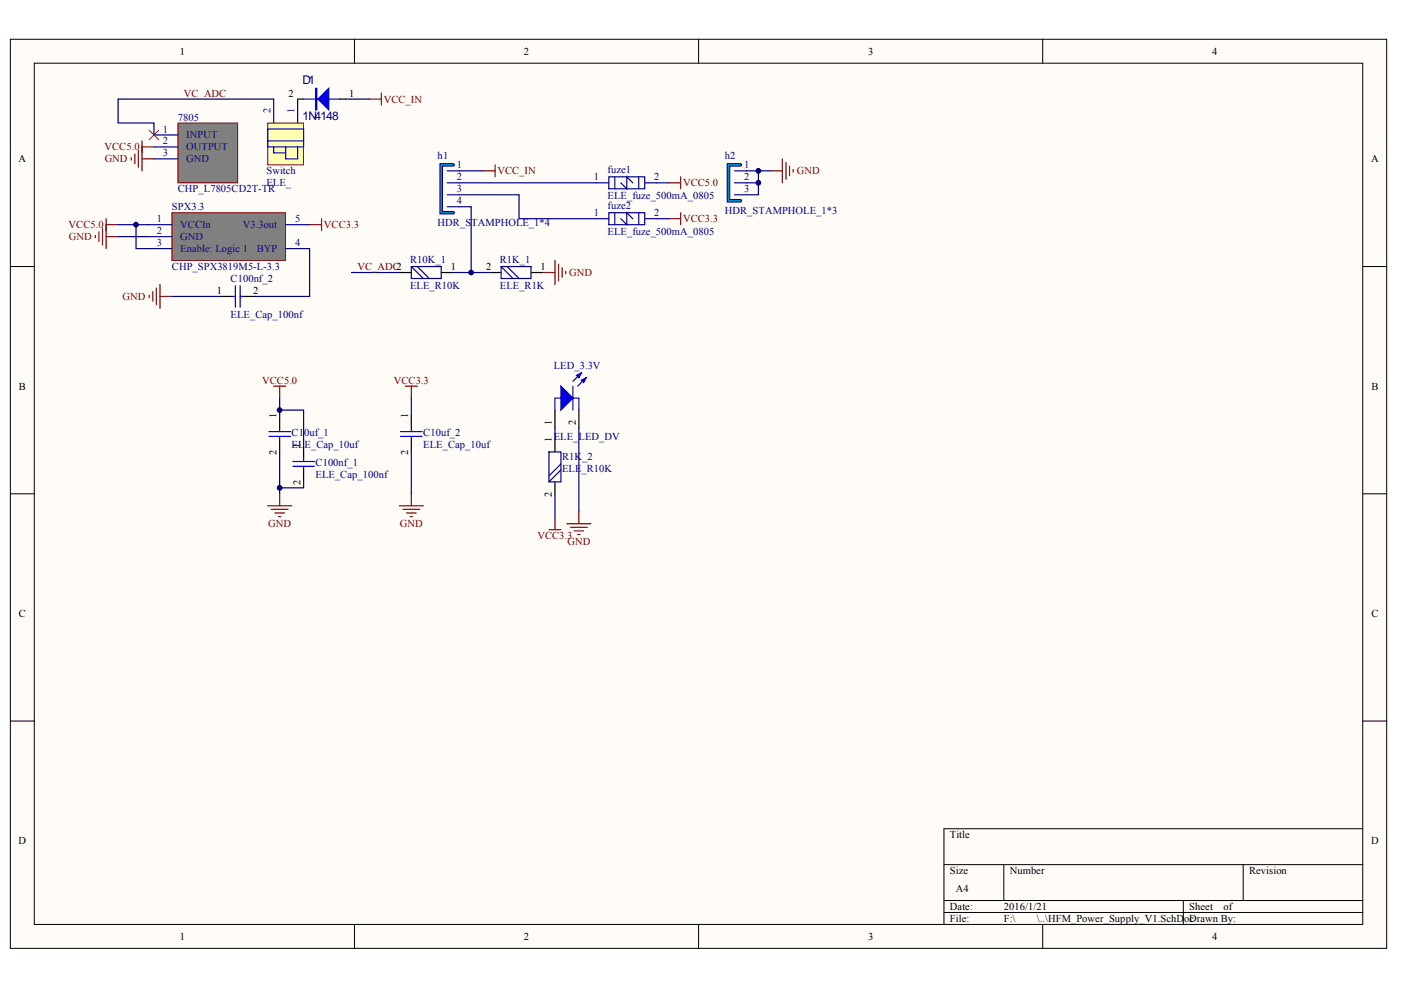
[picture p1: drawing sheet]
<svg xmlns="http://www.w3.org/2000/svg" width="297mm" height="210mm" viewBox="0 0 297 210" stroke-linecap="round" stroke-linejoin="round" font-family="sans-serif">
<g fill="#fffcf8" stroke="#000" stroke-width=".21">
<path d="M2.2 8.3h291.8v192.8h-291.8z"/>
<path d="M7.3 13.4h281.6v182.6h-281.6z"/>
</g>
<g fill="none" stroke="#000" stroke-width=".21">
<path d="M75.2 8.3v5.1M148.1 8.3v5.1M221.1 8.3v5.1M2.2 56.5h5.1M289 56.5h5M2.2 104.7h5.1M289 104.7h5M2.2 152.9h5.1M289 152.9h5M289 175.7h-88.9v20.3M75.2 196v5.1M148.1 196v5.1"/>
<path d="M200.1 183.3h88.9M200.1 190.9h88.9M200.1 193.5h88.9M212.8 183.3v7.6M221.1 196v5.1M250.9 190.9v5.1M263.6 183.3v7.6"/>
</g>
<g fill="none" stroke="#0c0087" stroke-width=".25">
<path d="M94.8 36.2h2.6M94.8 38.8h2.6M155.7 36.2h2.6M155.7 38.8h2.6M94.8 41.3h2.6M94.8 43.8h2.6M126.5 46.4h2.6M129.1 45.1h7.6v2.5h-7.6zM130.3 45.1v2.5M131.6 46.4l1.3 1.2v-2.5l1.3 1.3M135.4 45.1v2.5M136.7 46.4h2.5"/>
<path d="M155.7 41.3h2.6"/>
</g>
<g fill="none" stroke="#800000" stroke-width=".25">
<path d="M27.8 33.4v.5M28.6 32.7v2M29.3 31.9v3.6M30.1 29.9v6.3M30.1 31.2h2.5M30.1 33.7h2.5M102.4 36.2h2.6M105 35v2.5M141.8 38.8h2.5M144.3 37.5v2.5M163.3 36.2h2.6M165.9 33.7v5.1"/>
<path d="M166.6 34.4v3.6M167.4 35.2v2M168.2 36v.5M20.2 49.9v.5M21 49.2v2M21.7 48.4v3.5M22.5 46.4v6.3M22.5 47.6h2.5M22.5 50.2h2.5M65.6 47.6h2.6M68.2 46.4v2.5M115.1 57.8h2.6"/>
<path d="M117.7 55.2v5.1M118.4 56v3.6M119.2 56.8v2M119.9 57.5v.5M141.8 46.4h2.5M144.3 45.1v2.5M58 81.9h2.6M59.3 81.9v2.5M85.9 81.9h2.6M87.2 81.9v2.5M56.8 107.2h5M57.5 108h3.6"/>
<path d="M58.3 108.8h2M59 109.5h.5M59.3 104.7v2.5M84.7 107.2h5M85.4 108h3.6M86.2 108.8h2M87 109.5h.5M87.2 104.7v2.5M116.4 112.3h2.5M117.7 109.8v2.5M120.2 111h5.1M121 111.8h3.5"/>
<path d="M121.7 112.6h2.1M122.5 113.3h.5M122.7 108.5v2.5"/>
</g>
<path d="M31.6 27.6l2.1 2M33.7 27.6l-2.1 2" fill="none" stroke="#f00" stroke-width=".21"/>
<g fill="none" stroke="#000080" stroke-width=".25">
<path d="M25 21v5.1h7.6v2.5M97.4 36.2h5M158.3 36.2h5M160.8 38.8v2.5h-2.5M96.1 57.8h7.6M97.4 43.8h2.5v14M59.3 86.9h5.1v7.7M59.3 84.4v3.8M59.3 95.8v8.9M87.2 84.4v3.8M87.2 95.8v8.9M117.7 90.8v2.5"/>
<path d="M122.7 90.8v17.7M64.4 102.2v1.2h-5.1M117.7 104.7v5.1"/>
</g>
<g fill="none" stroke="#00f" stroke-width=".25">
<path d="M49.1 62.9h.8M49.9 60.6v4.5M50.9 62.9h.8M50.9 60.6v4.5M123.2 79.1l-1.7 1.8M57 92.5h4.6M57 91.5h4.6M59.3 90.8v.7M59.3 92.5v.8M62.1 98.9h4.6M62.1 97.9h4.6M64.4 97.1v.8"/>
<path d="M64.4 98.9v.7M84.9 92.5h4.6M84.9 91.5h4.6M87.2 90.8v.7M87.2 92.5v.8M118.9 84.4h-1.2v2.5M121.5 84.4h1.2v2.5M121.5 81.9v5M124.3 80.1l-1.8 1.8"/>
</g>
<g fill="none" stroke="#000" stroke-width=".25">
<path d="M84.7 57.8h2.5M93.6 57.8h2.5M103.7 57.8h2.5M112.6 57.8h2.5M46.6 62.9h2.5M51.7 62.9h2.5M59.3 88.2v2.6M59.3 93.3v2.5M64.4 94.6v2.5M64.4 99.6v2.6M87.2 88.2v2.6M87.2 93.3v2.5"/>
<path d="M117.7 86.9v3.9M117.7 93.3v2.5M122.7 86.9v3.9M117.7 102.2v2.5"/>
</g>
<path d="M87.2 56.5h6.4v2.5h-6.4zM87.2 56.5l2.5 2.5M88.5 56.5l2.5 2.5M106.2 56.5h6.4v2.5h-6.4zM106.2 56.5l2.6 2.5M107.5 56.5l2.5 2.5M116.4 95.8h2.5v6.4h-2.5zM118.9 99.6l-2.5 2.6M118.9 98.4l-2.5 2.5" fill="none" stroke="#11037f" stroke-width=".25"/>
<g fill="#00f" stroke="#00f" stroke-width=".25">
<path d="M118.9 81.9l2.6 2.5-2.6 2.5z"/>
<path d="M123.2 80.6l1.1-.5-.5 1z"/>
<path d="M122.2 79.6l1-.5-.5 1z"/>
</g>
<path d="M96.1 35h-2.5v10.1h2.5M157 35h-2.5v7.6h2.5" fill="none" stroke="#0c0087" stroke-width=".76"/>
<path d="M96.1 35h-2.5v10.1h2.5M157 35h-2.5v7.6h2.5" fill="none" stroke="#009cca" stroke-width=".25"/>
<path d="M37.7 26.1h12.7v12.7h-12.7z" fill="#808080" stroke="#800000" stroke-width=".21"/>
<path d="M32.6 28.6h5.1M32.6 31.2h5.1M32.6 33.7h5.1M58 21v5.1M63.1 21v5.1" fill="none" stroke="#0c0087" stroke-width=".25"/>
<path d="M80.9 19.7v2.6M78.3 21h2.6" fill="none" stroke="#800000" stroke-width=".25"/>
<path d="M56.8 26.1h7.5v8.9h-7.5z" fill="#ffffb0" stroke="#800000" stroke-width=".21"/>
<path d="M56.8 29.9h7.6v1.3h-7.6zM56.8 29.9v-2.6h7.6v2.6M58 31.2v1.2h2.6M60.6 31.2v2.5h2.5v-2.5" fill="none" stroke="#00f" stroke-width=".25"/>
<path d="M25 21h33M160.8 36.2v2.6h-2.5" fill="none" stroke="#000080" stroke-width=".25"/>
<path d="M36.5 45.1h24v10.1h-24z" fill="#808080" stroke="#800000" stroke-width=".21"/>
<path d="M126.5 38.8h2.6M129.1 37.5h7.6v2.5h-7.6zM130.3 37.5v2.5M131.6 38.8l1.3 1.2v-2.5l1.3 1.3M135.4 37.5v2.5M136.7 38.8h2.5M31.4 47.6h5.1M31.4 50.2h5.1M31.4 52.7h5.1M60.6 47.6h5M60.6 52.7h5" fill="none" stroke="#0c0087" stroke-width=".25"/>
<path d="M31.6 62.6v.5M32.4 61.8v2.1M33.2 61.1v3.5M33.9 60.3v5.1M33.9 62.9h2.6" fill="none" stroke="#800000" stroke-width=".25"/>
<path d="M73.3 21h5M97.4 38.8h29.1M139.2 38.8h2.6M25 47.6h6.4M25 50.2h6.4M28.8 47.6v5.1h2.6M65.6 52.7v10.2h-11.4M74.5 57.8h10.2M97.4 41.3h12.6v5.1h16.5M139.2 46.4h2.6M36.5 62.9h10.1" fill="none" stroke="#000080" stroke-width=".25"/>
<path d="M64.4 21h7.6" fill="none" stroke="#00f" stroke-width=".25"/>
<g fill="#00f" stroke="#00f" stroke-width=".25">
<path d="M67.4 21l2.3-2.3v4.6z"/>
<path d="M66.9 18.7h.3v4.6h-.3z" fill-rule="evenodd"/>
</g>
<path d="M63.1 21h1.3M72 21h1.3" fill="none" stroke="#000" stroke-width=".25"/>
<g fill="#000080" stroke="#000080" stroke-width=".21">
<circle cx="28.8" cy="47.6" r=".5"/>
<circle cx="59.3" cy="103.4" r=".5"/>
<circle cx="59.3" cy="86.9" r=".5"/>
<circle cx="99.9" cy="57.8" r=".5"/>
<circle cx="160.8" cy="38.8" r=".5"/>
<circle cx="160.8" cy="36.2" r=".5"/>
</g>
<g font-size="2.5" fill="#000080">
<text x="64.1" y="17.8">D1</text>
<text x="64.1" y="25.4">1N4148</text>
</g>
<g font-size="2.2">
<text x="38.1" y="11.6">1</text>
<text x="111.1" y="11.6">2</text>
<text x="184" y="11.6">3</text>
<text x="257" y="11.6">4</text>
<text x="61.2" y="20.5">2</text>
<text x="74" y="20.5">1</text>
<text x="3.9" y="34.4">A</text>
<text x="290.7" y="34.4">A</text>
<text x="95.6" y="57.3">1</text>
<text x="103.1" y="57.3">2</text>
<text x="114.6" y="57.3">1</text>
<text x="46" y="62.3">1</text>
<text x="53.7" y="62.3">2</text>
<text x="4" y="82.6">B</text>
<text x="290.8" y="82.6">B</text>
<text x="58.6" y="88.7" transform="rotate(-90 58.6 88.7)">1</text>
<text x="86.6" y="88.7" transform="rotate(-90 86.6 88.7)">1</text>
<text x="63.7" y="95.1" transform="rotate(-90 63.7 95.1)">1</text>
<text x="117" y="93.8" transform="rotate(-90 117 93.8)">1</text>
<text x="117" y="90.1" transform="rotate(-90 117 90.1)">1</text>
<text x="122.1" y="90.1" transform="rotate(-90 122.1 90.1)">2</text>
<text x="58.6" y="96.5" transform="rotate(-90 58.6 96.5)">2</text>
<text x="86.6" y="96.5" transform="rotate(-90 86.6 96.5)">2</text>
<text x="63.7" y="102.8" transform="rotate(-90 63.7 102.8)">2</text>
<text x="117" y="105.3" transform="rotate(-90 117 105.3)">2</text>
<text x="4" y="130.8">C</text>
<text x="290.8" y="130.8">C</text>
<text x="3.9" y="179">D</text>
<text x="201.4" y="177.7">Title</text>
<text x="290.7" y="179">D</text>
<text x="201.4" y="185.3">Size</text>
<text x="214.1" y="185.3">Number</text>
<text x="264.8" y="185.3">Revision</text>
<text x="202.7" y="189.1">A4</text>
<text x="201.4" y="192.9">Date:</text>
<text x="201.4" y="195.5">File:</text>
<text x="212.8" y="192.9">2016/1/21</text>
<text x="212.8" y="195.5">F:\</text>
<text x="219.8" y="195.5">\..\HFM_Power_Supply_V1.SchDoDrawn By:</text>
<text x="252.2" y="192.9">Sheet</text>
<text x="252.2" y="195.5">c</text>
<text x="259.4" y="192.9">of</text>
<text x="38.1" y="199.3">1</text>
<text x="111.1" y="199.3">2</text>
<text x="184" y="199.3">3</text>
<text x="257" y="199.3">4</text>
</g>
<g font-size="2.2" fill="#800000">
<text x="39" y="20.5">VC_ADC</text>
<text x="81.4" y="21.8">VCC_IN</text>
<text x="22.2" y="31.9">VCC5.0</text>
<text x="22.2" y="34.4">GND</text>
<text x="105.5" y="37">VCC_IN</text>
<text x="144.8" y="39.5">VCC5.0</text>
<text x="168.9" y="37">GND</text>
<text x="144.8" y="47.1">VCC3.3</text>
<text x="14.6" y="48.4">VCC5.0</text>
<text x="14.6" y="50.9">GND</text>
<text x="68.7" y="48.4">VCC3.3</text>
<text x="75.8" y="57.3">VC_ADC2</text>
<text x="120.7" y="58.5">GND</text>
<text x="26" y="63.6">GND</text>
<text x="55.6" y="81.4">VCC5.0</text>
<text x="83.5" y="81.4">VCC3.3</text>
<text x="56.9" y="111.8">GND</text>
<text x="84.8" y="111.8">GND</text>
<text x="114" y="114.3">VCC3.3</text>
<text x="120.3" y="115.6">GND</text>
</g>
<g font-size="2.2" fill="#0c0087">
<text x="34.6" y="28.1">1</text>
<text x="39.5" y="29.4">INPUT</text>
<text x="57.4" y="24.1" transform="rotate(-90 57.4 24.1)">2</text>
<text x="62.5" y="24.1" transform="rotate(-90 62.5 24.1)">1</text>
<text x="34.6" y="30.6">2</text>
<text x="34.6" y="33.2">3</text>
<text x="39.5" y="31.9">OUTPUT</text>
<text x="39.5" y="34.4">GND</text>
<text x="96.9" y="35.7">1</text>
<text x="157.8" y="35.7">1</text>
<text x="96.9" y="38.2">2</text>
<text x="96.9" y="40.8">3</text>
<text x="125.9" y="38.2">1</text>
<text x="138.7" y="38.2">2</text>
<text x="157.8" y="38.2">2</text>
<text x="157.8" y="40.8">3</text>
<text x="33.3" y="47.1">1</text>
<text x="62.6" y="47.1">5</text>
<text x="96.9" y="43.3">4</text>
<text x="125.9" y="45.8">1</text>
<text x="138.7" y="45.8">2</text>
<text x="33.3" y="49.7">2</text>
<text x="33.3" y="52.2">3</text>
<text x="38.2" y="48.4">VCCIn</text>
<text x="38.2" y="50.9">GND</text>
<text x="38.2" y="53.5">Enable: Logic 1</text>
<text x="51.5" y="48.4">V3.3out</text>
<text x="54.4" y="53.5">BYP</text>
<text x="62.6" y="52.2">4</text>
</g>
<g font-size="2.2" fill="#000080">
<text x="37.7" y="25.6">7805</text>
<text x="92.8" y="33.7">h1</text>
<text x="153.7" y="33.7">h2</text>
<text x="37.7" y="40.8">CHP_L7805CD2T-TR</text>
<text x="56.5" y="37">Switch</text>
<text x="56.5" y="39.5">ELE_</text>
<text x="128.8" y="36.7">fuze1</text>
<text x="36.5" y="44.6">SPX3.3</text>
<text x="92.8" y="47.9">HDR_STAMPHOLE_1*4</text>
<text x="128.8" y="44.3">fuze2</text>
<text x="128.8" y="42.3">ELE_fuze_500mA_0805</text>
<text x="153.7" y="45.3">HDR_STAMPHOLE_1*3</text>
<text x="128.8" y="49.9">ELE_fuze_500mA_0805</text>
<text x="36.5" y="57.3">CHP_SPX3819M5-L-3.3</text>
<text x="48.9" y="59.8">C100nf_2</text>
<text x="87" y="55.7">R10K_1</text>
<text x="106" y="55.7">R1K_1</text>
<text x="87" y="61.3">ELE_R10K</text>
<text x="106" y="61.3">ELE_R1K</text>
<text x="48.9" y="67.4">ELE_Cap_100nf</text>
<text x="117.4" y="78.3">LED_3.3V</text>
<text x="61.8" y="92.5">C1</text>
<text x="61.8" y="95">ELE_Cap_10uf</text>
<text x="64.5" y="92.5">0uf_1</text>
<text x="89.7" y="92.5">C10uf_2</text>
<text x="89.7" y="95">ELE_Cap_10uf</text>
<text x="117.4" y="93.3">ELE_LED_DV</text>
<text x="66.9" y="98.9">C100nf_1</text>
<text x="66.9" y="101.4">ELE_Cap_100nf</text>
<text x="119.2" y="97.6">R1K_2</text>
<text x="119.2" y="100.1">ELE_R10K</text>
</g>
</svg>
